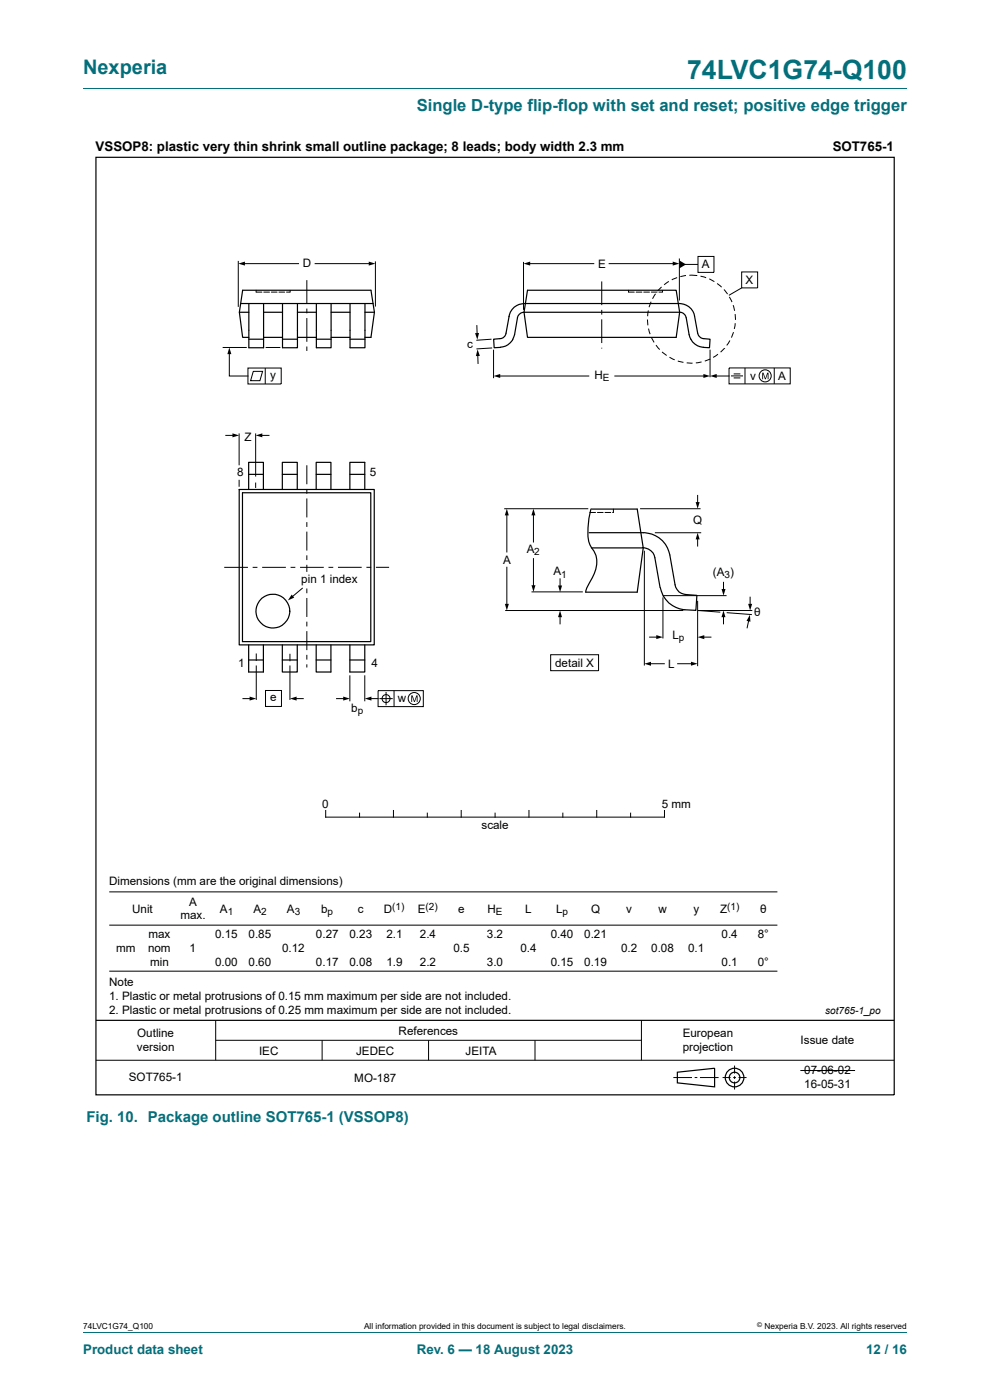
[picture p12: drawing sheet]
<svg xmlns="http://www.w3.org/2000/svg" width="210mm" height="297mm" viewBox="0 0 210 297" stroke-linecap="round" stroke-linejoin="round" font-family="sans-serif">
<path d="M17.6 18.8h174.8" fill="none" stroke="#036f7b" stroke-width=".21"/>
<g fill="none" stroke="#000" stroke-width=".21">
<path d="M50.5 55.4v9.7M51.7 55.9h11.6M66.9 55.9h11.6M79.6 55.4v9.6M111 55.6v10.1M112.2 55.9h13.7M127.6 59.7v5M129.2 55.9h13.8M141.9 59.7l-1 .7M143.6 58.9l-1.1 .5M144.1 54.8v8.9M145.2 56.1h2.9"/>
<path d="M145.5 58.5l-1.2 .2M146.2 58.4l1.7 .1M148.1 54.4h3.3v3.4h-3.3zM148.6 58.6l1.2 .3M150.4 59.2l1.1 .5M157.3 57.7h3.4v3.4h-3.4zM47.2 73.7h5.1M48.6 74.8v5h4M52.6 78.1h7.1v3.4h-7.1zM53.7 78.8h2l-.6 2h-1.9zM56.3 78.1v3.4M56.3 73.7h3.2"/>
<path d="M101.2 69.1v1.8M101.3 75.2l.1 1.9M104.3 72l-3.3 .2M104.4 73.8l-3.3 .2M104.7 74.2v6M105.8 79.8h19.1M127.6 65.7v1M127.6 67.7v5.1M127.6 73.8v.1M130.4 79.8h19.1M137.3 67.8l.1 1.2M137.5 65.9l-.1 1.2"/>
<path d="M137.6 69.7l.3 1.2M138.1 64l-.4 1.2M138.2 71.5l.5 1.1M139.1 62.3l-.7 1.1M139.1 73.2l.8 1M140.3 60.9l-.8 .9M140.4 74.7l1 .7M142 75.8l1.1 .5M143.8 76.6l1.2 .3M145.7 77h1.2M148.8 76.8l-1.2 .2M150.6 74.2v5.8"/>
<path d="M150.7 76.2l-1.2 .4M151.7 79.8h2.9M152.1 60.1l1 .8M152.3 75.1l-1 .7M153.6 61.4l.7 1M153.7 73.8l-.8 .9M154.6 78.1h13v3.3h-13zM154.7 63l.6 1.1M154.8 72.2l-.6 1.1M155.1 79.7h2.5M155.5 64.7l.3 1.2M155.6 70.5l-.4 1.1"/>
<path d="M155.6 79.3h1.4M155.9 66.6l.1 1.3M156 68.6l-.2 1.2M157.3 61.1l-2.7 1.6M158 78.1v3.3M164.2 78.1v3.3M47.9 92.4h1.7M50.7 91.9v6.8M54.2 91.9v9.2M55.4 92.4h1.7M65.1 98.7v4M155.6 80.2h1.4"/>
<path d="M54.2 102.4v1.1M65.1 103.7v1M65.1 105.7v4.1M65.1 110.8v1M65.1 112.8v4M65.1 117.8v1M65.1 119.8v4M107.5 109.1v8M113.2 109.1v5.9M113.2 118.5v5.9M148 105.1v1.7M148 114.1v1.7"/>
<path d="M47.6 120.4h5M53.6 120.4h1M54.4 138.6v1.6M60.6 120.4h-5M61.5 138.7v1.6M61.6 120.4h1M63.7 120.4h5M64.1 124.8l-2.2 1.8M65.1 124.8v1.1M65.1 126.9v4M65.1 131.9v1M65.1 133.9v4"/>
<path d="M65.1 138.9v1M69.7 120.4h1M76.7 120.4h-5M77.7 120.4h1M79.7 120.4h2.8M107.2 129.5h37.8M107.5 120.3v8.1M112.7 125.6h10.9M116.8 138.9h10.2v3.4h-10.2zM118.8 122.8v1.7M118.8 130.6v1.7M137.8 135.2h1.7"/>
<path d="M140.6 126.7v8.7M140.6 126.4h13.5M148 127.5v13.8M148 129.5l4.8 .4M148.1 129.5h11.5M149.1 135.2h1.7M153.5 123.5v1.7M153.5 130.6v1.7M154.1 130l5.4 .4M158.8 131.5l-.3 1.7M159.1 126.7v1.7M51.5 148.2h1.7"/>
<path d="M54.4 141.2v7.3M56.3 146.5h3.4v3.4h-3.4zM61.5 141.2v7.3M62.6 148.2h1.7M65.1 140.9v.7M71.4 148.2h1.7M74.2 143.3v5.5M77.4 143.3v5.5M78.5 148.2h1.7M80.2 146.5h9.6v3.4h-9.6zM80.5 148.2h2.8M81.9 146.8v2.8"/>
<path d="M83.6 146.5v3.4M137.8 140.8h3.1M143.7 140.8h3.2M69.1 171.9v1.4h71.9v-1.4M76.3 172.5v.8M83.5 171.9v1.4M90.6 172.5v.8M97.8 171.9v1.4M105 172.5v.8M112.2 171.9v1.4M119.4 172.5v.8M126.6 171.9v1.4"/>
<path d="M133.8 172.5v.8M23.2 196.3h141.7M23.2 189.2h141.7M23.2 206h141.7M45.8 216.5v8.4M136.1 216.5v8.4M20.4 224.9h169.3M45.8 220.7h90.3M68.3 220.7v4.2M90.9 220.7v4.2M113.5 220.7v4.2M142.8 228.6h4"/>
<path d="M147.4 228.6h.5M148.5 228.6h3.9M153.3 228.6h1.7M155.5 228.6h.6M155.8 226.1v1.6M155.8 228.3v.6M155.8 229.4v1.7M156.7 228.6h1.7M169.8 227.1h11.6"/>
<circle cx="162.3" cy="79.7" r="1.28"/>
<circle cx="81.9" cy="148.2" r=".85"/>
<circle cx="87.9" cy="148.2" r="1.28"/>
</g>
<g fill="none" stroke="#000" stroke-width=".25">
<path d="M20.4 33.4h169.3v198.9h-169.3zM20.4 216.5h169.3M143.7 227.5l7.9-.9v4l-7.9-.9z"/>
<circle cx="155.8" cy="228.6" r="1.13"/>
<circle cx="155.8" cy="228.6" r="1.98"/>
</g>
<g fill="#000">
<path d="M50.5 55.9l1.5-.4v.8zM78.2 55.5l1.4 .4-1.4 .4zM111 55.9l1.5-.4v.8zM142.7 55.5l1.4 .4-1.4 .4zM144.1 55.2l1.4 .9-1.4 .8zM48.6 73.7l.5 1.4h-.9zM100.8 70.7l.8-.1-.4 1.5zM101.3 74.1l.5 1.4h-.9zM104.7 79.8l1.4-.5v.9zM149.2 79.3l1.4 .5-1.4 .4zM150.6 79.8l1.4-.5v.9zM49.3 91.9l1.4 .5-1.4 .4z"/>
<path d="M54.2 92.4l1.4-.5v.9zM161.7 79.1h.3l.4 1.1 .4-1.1h.2v1.4h-.2v-1.2l-.4 1.2h-.1l-.4-1.2v1.2h-.2zM107.5 107.9l.4 1.4h-.8zM113.2 107.9l.4 1.4h-.9zM148 113l.4 1.4h-.8zM147.6 106.5h.8l-.4 1.4zM61.9 126.1l.5 .7-1.3 .6zM107.1 128.1h.8l-.4 1.4zM112.7 124.2h.9l-.4 1.4zM118.8 129.5l.4 1.4h-.8zM118.4 124.2h.8l-.4 1.4zM139.2 134.7l1.4 .5-1.4 .4z"/>
<path d="M148 135.2l1.4-.5v.9zM153.5 129.5l.4 1.4h-.9zM153.1 124.9h.8l-.4 1.5zM159.1 130.4l.1 1.5-.8-.2zM158.7 128.1h.8l-.4 1.4zM52.9 147.8l1.5 .4-1.5 .4zM61.5 148.2l1.4-.4v.8zM72.8 147.8l1.4 .4-1.4 .4zM77.4 148.2l1.4-.4v.8zM87.2 147.5h.3l.4 1.2 .4-1.2h.3v1.4h-.2v-1.2l-.4 1.2h-.2l-.4-1.2v1.2h-.2zM136.7 140.8l1.4-.4v.8zM146.6 140.4l1.4 .4-1.4 .4z"/>
</g>
<path d="M64.5 121.4h.9v2.6h-.9z" fill="#fefefe"/>
<path d="M64.5 121.4h.9v2.6h-.9z" fill="none" stroke="#fefefe" stroke-width=".21"/>
<g fill="none" stroke="#000" stroke-width=".21">
<path d="M65.1 59.4v5.1M54.3 61.6v.4M54.3 62h1.3M56 62h1.2M57.6 62h1.2M59.2 62h1.2M60.8 62h.7M61.5 61.6v.4M65.1 65.5v1M65.1 67.5v5M65.1 73.5v.9M133.3 61.6v.4"/>
<path d="M133.3 62h1.2M134.9 62h1.3M136.6 62h1.2M138.2 62h1.2M139.8 62h.7M140.5 61.6v.4M50.7 101.8v1.5M107 107.9h17.8M125.1 108.7h1.2M126.7 108.7h1.2M128.3 108.7h1.2M130.1 108v.7h-.2"/>
<path d="M135.8 107.9h12.8M136.7 116.8v24.4M138.9 113h9.8"/>
</g>
<g fill="none" stroke="#000" stroke-width=".25">
<path d="M50.8 66.2h2M51 64.4h28.2M52.8 64.4v9.4h3.1v-9.4M52.8 72h3.1M55.9 66.2h4M55.9 71.6h4M59.9 64.4v9.4h3.2v-9.4M59.9 72h3.2M63.1 66.2h4M63.1 71.6h4M67.1 64.4v9.4h3.1v-9.4M67.1 72h3.1"/>
<path d="M70.2 66.2h4M70.2 71.6h4M74.2 64.4v9.4h3.2v-9.4M74.2 72h3.2M77.4 66.2h2M79.4 66.2l-.7-4.6h-27.2l-.7 4.6 .7 5.4h1.3M79.4 66.2l-.7 5.4h-1.3M108 67.2a3.2 3.2 0 0 1 3.2-2.8h33a3.2 3.2 0 0 1 3.1 2.7l.7 3.6a1.41 1.41 0 0 0 1.3 1.1l1.3 .2-.1 1.8-1.3-.1M108 67.1l-.7 3.6a1.31 1.31 0 0 1-1.3 1.1l-1.3 .2 .1 1.8 1.4-.1M111.2 66.2l.7 5.4h31.5l.8-5.4a1.38 1.38 0 0 1 1.4 1.2l.6 3.6a3.3 3.3 0 0 0 3 2.7M111.2 66.2a1.43 1.43 0 0 0-1.4 1.2l-.6 3.6a3.3 3.3 0 0 1-3 2.7M111.9 61.6h31.5l.8 4.6h-33z"/>
<path d="M50.7 103.8h28.7v33h-28.7zM51.4 104.5h27.3v31.6h-27.3zM52.7 103.8v-5.7h3.2v5.7M52.7 100.6h3.2M59.9 103.8v-5.7h3.2v5.7M59.9 100.6h3.2M67.1 103.8v-5.7h3.1v5.7M67.1 100.6h3.1M74.2 103.8v-5.7h3.2v5.7M74.2 100.6h3.2M125 113h11.4a5.8 5.8 0 0 1 5.7 4.7M125.4 108a15.7 15.7 0 0 0-.5 7.1l.3 .6a5.5 5.5 0 0 1 .4 6.9l-1.1 2-.3 1h11l1.2-9.4"/>
<path d="M125.5 108h9.7l1.2 8.2h-11M136.4 116.2h.2a2.62 2.62 0 0 1 2.3 2.1l1.1 6.3M142.1 117.8l1.1 6.2a2.4 2.4 0 0 0 2.3 2.1l2.3 .2-.2 3.2a7.1 7.1 0 0 1-6.4-2.3l-.5-.8-.6-1.8M52.7 136.8v5.8h3.2v-5.8M59.9 136.8v5.8h3.2v-5.8M67.1 136.8v5.8h3.1v-5.8M74.2 136.8v5.8h3.2v-5.8M52.7 140h3.2M59.9 140h3.2M67.1 140h3.1M74.2 140h3.2"/>
<circle cx="57.9" cy="129.7" r="3.6"/>
</g>
<path d="M17.6 282.6h174.8" fill="none" stroke="#036f7b" stroke-width=".21"/>
<text font-size="5.6" fill="#036f7b" x="145.7" y="16.8">74LVC1G74-Q100</text>
<text font-size="4.2" fill="#036f7b" x="17.6" y="15.6">Nexperia</text>
<text font-size="3.5" fill="#036f7b" x="88.4" y="23.7">Single D-type flip-flop with set and reset; positive edge trigger</text>
<text font-size="3.2" fill="#036f7b" x="18.3" y="238">Fig. 10. Package outline SOT765-1 (VSSOP8)</text>
<g font-size="2.8">
<text x="20.3" y="32.1">VSSOP8: plastic very thin shrink small outline package; 8 leads; body width 2.3 mm</text>
<text x="176.6" y="32.1">SOT765-1</text>
</g>
<g font-size="2.8" fill="#036f7b">
<text x="17.6" y="287.2">Product data sheet</text>
<text x="88.4" y="287.2">Rev. 6 — 18 August 2023</text>
<text x="183.7" y="287.2">12 / 16</text>
</g>
<g font-size="2.5">
<text x="64.2" y="56.7">D</text>
<text x="126.9" y="56.9">E</text>
<text x="148.9" y="56.9">A</text>
<text x="158.1" y="60.2">X</text>
<text x="99.1" y="73.8">c</text>
<text x="57.3" y="80.3">y</text>
<text x="126.1" y="80.3">H</text>
<text x="159.1" y="80.6">v</text>
<text x="165.1" y="80.6">A</text>
<text x="51.9" y="93.4">Z</text>
<text x="50.3" y="101.1">8</text>
<text x="78.5" y="101">5</text>
<text x="147" y="111.2">Q</text>
<text x="106.7" y="119.6">A</text>
<text x="111.7" y="117.3">A</text>
<text x="63.9" y="123.7">pin 1 index</text>
<text x="117.4" y="122.1">A</text>
<text x="151.2" y="122.2">(A )</text>
<text x="160" y="130.7">θ</text>
<text x="142.7" y="135.5">L</text>
<text x="50.5" y="141.5">1</text>
<text x="78.8" y="141.5">4</text>
<text x="117.8" y="141.5">detail X</text>
<text x="141.7" y="141.6">L</text>
<text x="57.3" y="148.8">e</text>
<text x="84.4" y="149">w</text>
<text x="74.5" y="151">b</text>
<text x="68.4" y="171.4">0</text>
<text x="140.4" y="171.4">5 mm</text>
<text x="102.1" y="175.9">scale</text>
<text x="23.1" y="187.7">Dimensions (mm are the original dimensions)</text>
<text x="28" y="193.7">Unit</text>
<text x="38.3" y="195">max.</text>
<text x="40.1" y="192.1">A</text>
<text x="46.6" y="193.7">A</text>
<text x="53.8" y="193.7">A</text>
<text x="60.9" y="193.7">A</text>
<text x="68.1" y="193.7">b</text>
<text x="75.9" y="193.7">c</text>
<text x="81.4" y="193.7">D</text>
<text x="88.6" y="193.7">E</text>
<text x="97.2" y="193.7">e</text>
<text x="103.4" y="193.7">H</text>
<text x="111.4" y="193.7">L</text>
<text x="118" y="193.7">L</text>
<text x="125.4" y="193.7">Q</text>
<text x="132.8" y="193.7">v</text>
<text x="139.7" y="193.7">w</text>
<text x="147.1" y="193.7">y</text>
<text x="152.8" y="193.7">Z</text>
<text x="161.3" y="193.7">θ</text>
<text x="24.7" y="202">mm</text>
<text x="31.4" y="202">nom</text>
<text x="31.5" y="199">max</text>
<text x="40.2" y="202">1</text>
<text x="45.6" y="199">0.15</text>
<text x="52.7" y="199">0.85</text>
<text x="59.9" y="202">0.12</text>
<text x="67" y="199">0.27</text>
<text x="74.1" y="199">0.23</text>
<text x="81.9" y="199">2.1</text>
<text x="89.1" y="199">2.4</text>
<text x="96.2" y="202">0.5</text>
<text x="103.3" y="199">3.2</text>
<text x="110.4" y="202">0.4</text>
<text x="116.8" y="199">0.40</text>
<text x="123.9" y="199">0.21</text>
<text x="131.7" y="202">0.2</text>
<text x="138.1" y="202">0.08</text>
<text x="146" y="202">0.1</text>
<text x="153.1" y="199">0.4</text>
<text x="160.8" y="199">8°</text>
<text x="23.1" y="209.1">Note</text>
<text x="31.8" y="204.9">min</text>
<text x="45.6" y="204.8">0.00</text>
<text x="52.7" y="204.8">0.60</text>
<text x="67" y="204.8">0.17</text>
<text x="74.1" y="204.8">0.08</text>
<text x="81.9" y="204.8">1.9</text>
<text x="89.1" y="204.8">2.2</text>
<text x="103.3" y="204.8">3.0</text>
<text x="116.8" y="204.8">0.15</text>
<text x="123.9" y="204.8">0.19</text>
<text x="153.1" y="204.8">0.1</text>
<text x="160.8" y="204.8">0°</text>
<text x="23.1" y="212.1">1. Plastic or metal protrusions of 0.15 mm maximum per side are not included.</text>
<text x="23.1" y="215.1">2. Plastic or metal protrusions of 0.25 mm maximum per side are not included.</text>
<text x="29.1" y="220.1">Outline</text>
<text x="84.6" y="219.6">References</text>
<text x="144.8" y="220.1">European</text>
<text x="169.8" y="221.5">Issue date</text>
<text x="29.1" y="223.1">version</text>
<text x="55" y="223.8">IEC</text>
<text x="75.5" y="223.8">JEDEC</text>
<text x="98.8" y="223.8">JEITA</text>
<text x="144.8" y="223.1">projection</text>
<text x="170.6" y="227.9">07-06-02</text>
<text x="27.3" y="229.4">SOT765-1</text>
<text x="75.2" y="229.6">MO-187</text>
<text x="170.6" y="230.8">16-05-31</text>
</g>
<g font-size="2.1">
<text x="127.9" y="80.8">E</text>
<text x="113.3" y="117.8">2</text>
<text x="119" y="122.5">1</text>
<text x="153.7" y="122.7">3</text>
<text x="144" y="136">p</text>
<text x="75.9" y="151.5">p</text>
<text x="48.3" y="194.2">1</text>
<text x="55.4" y="194.2">2</text>
<text x="62.5" y="194.2">3</text>
<text x="69.5" y="194.2">p</text>
<text x="83.2" y="193">(1)</text>
<text x="90.3" y="193">(2)</text>
<text x="105.2" y="194.2">E</text>
<text x="119.3" y="194.2">p</text>
<text x="154.3" y="193">(1)</text>
<text x="175" y="215.2">sot765-1_po</text>
</g>
<g font-size="1.8">
<text x="17.6" y="282">74LVC1G74_Q100</text>
<text x="77.2" y="282">All information provided in this document is subject to legal disclaimers.</text>
<text x="162.2" y="282">Nexperia B.V. 2023. All rights reserved</text>
</g>
<text font-size="1.4" x="160.6" y="281.6">©</text>
</svg>
